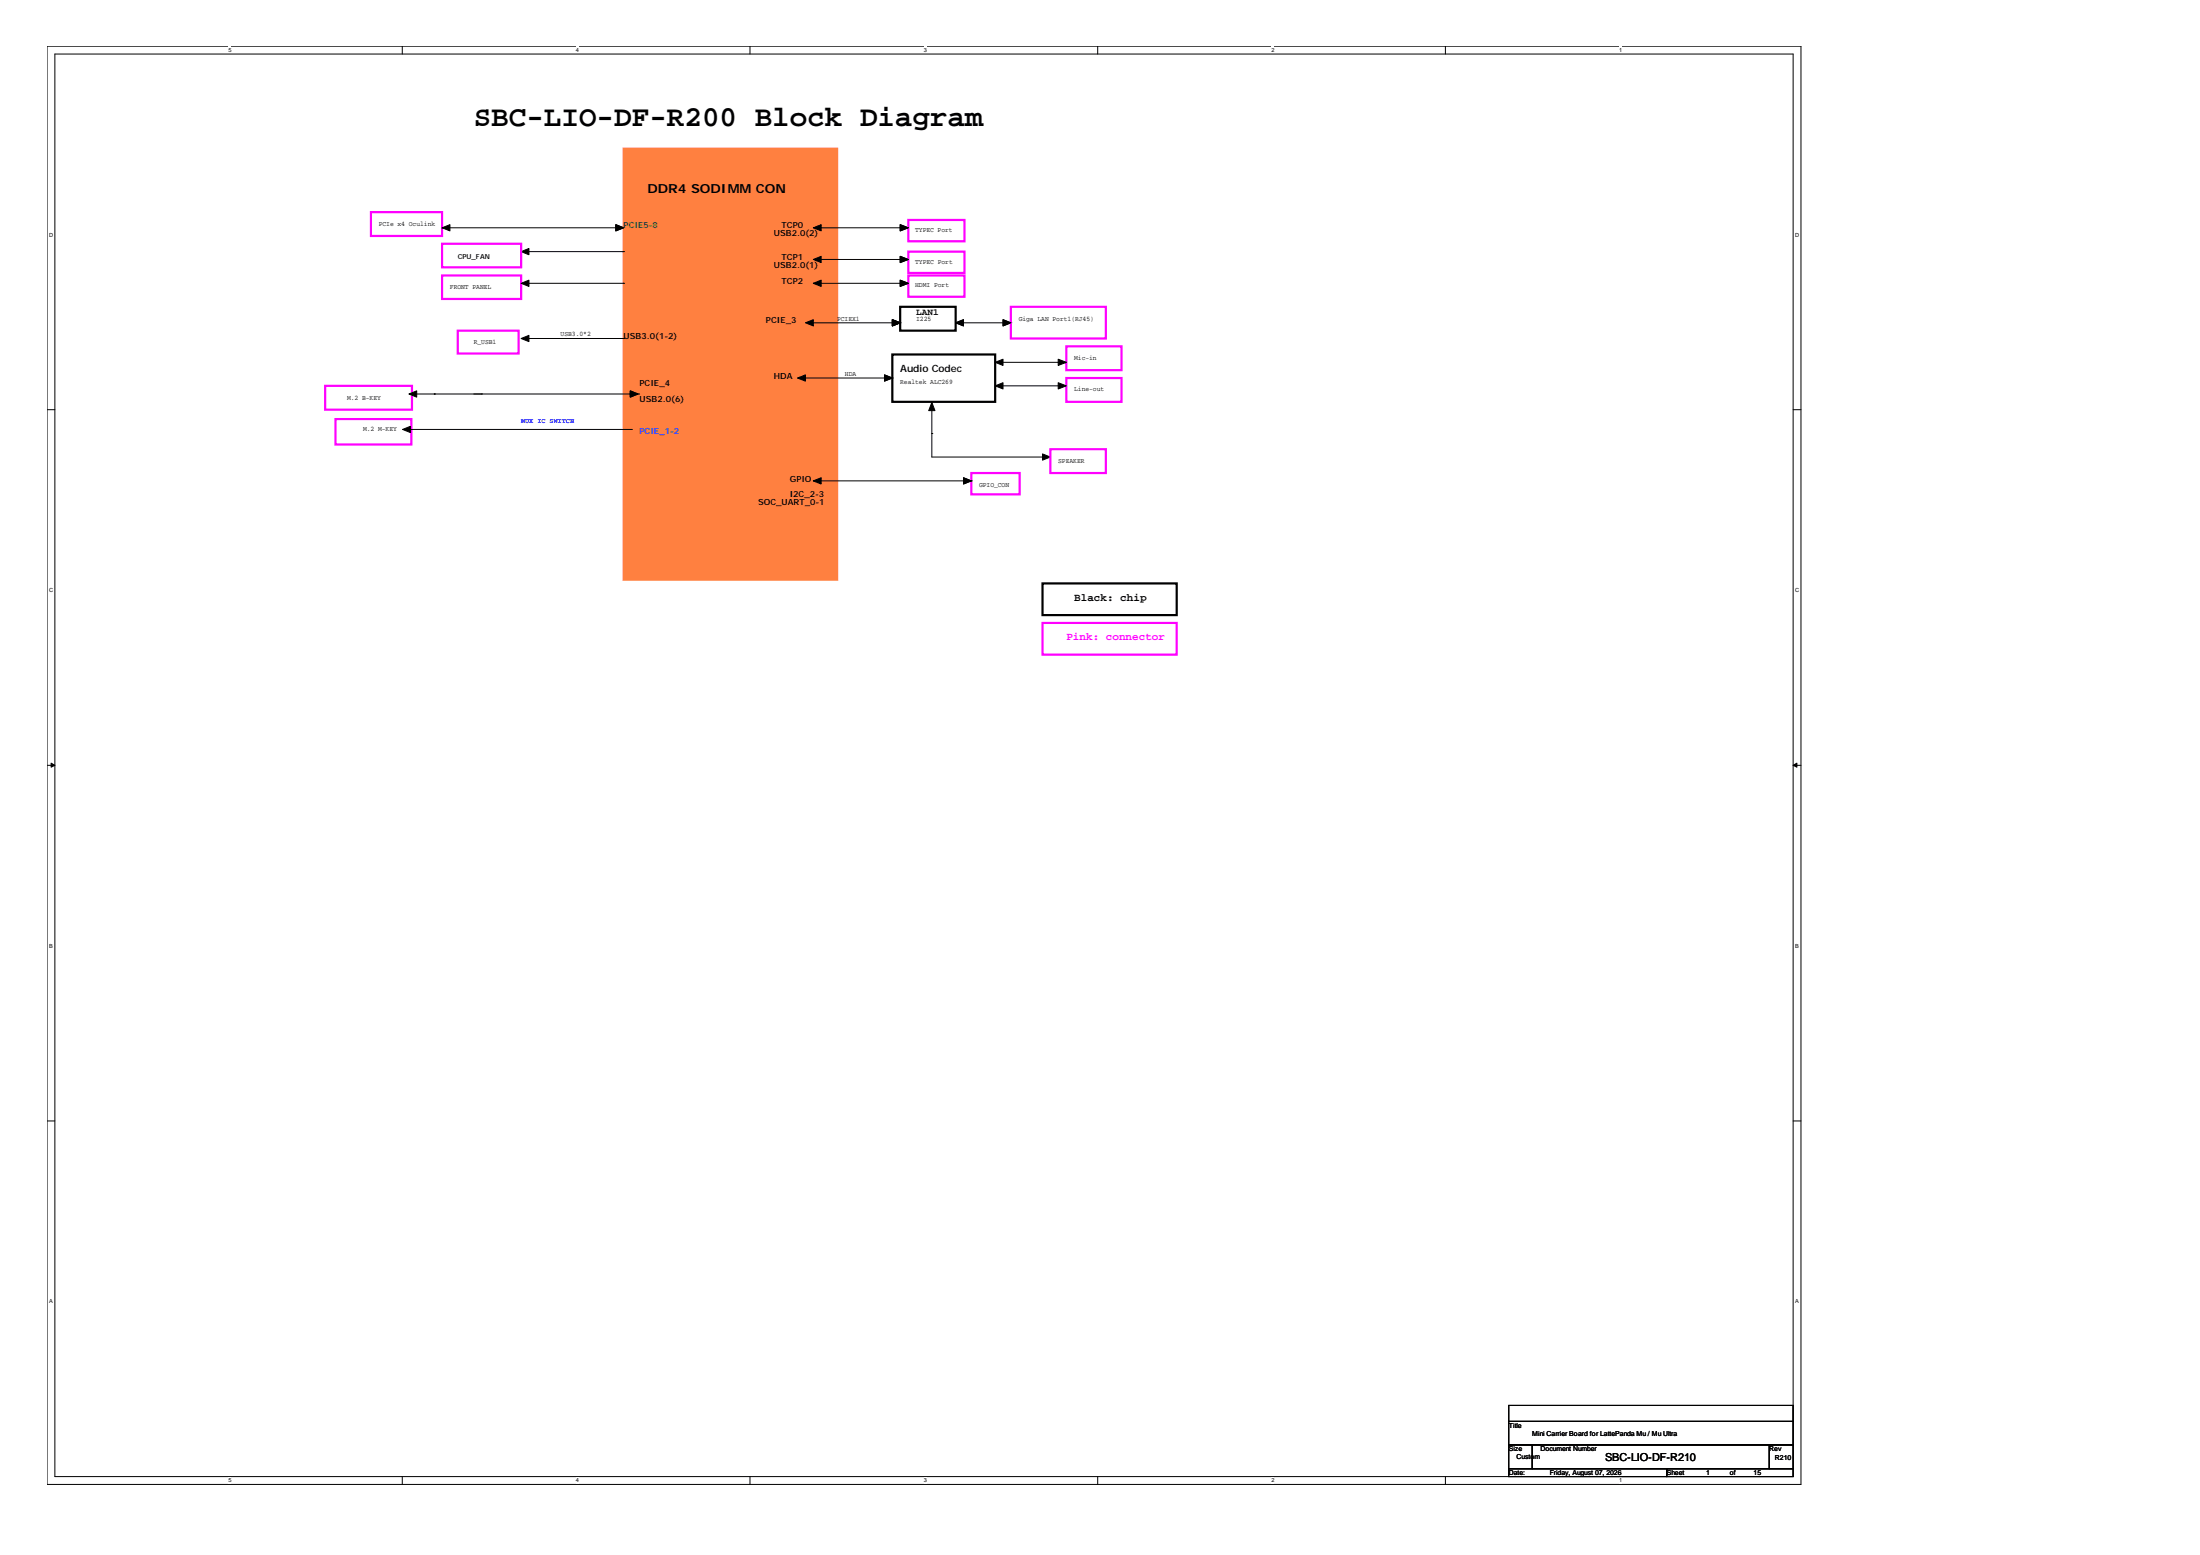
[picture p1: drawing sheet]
<svg xmlns="http://www.w3.org/2000/svg" width="297mm" height="210mm" viewBox="0 0 297 210" stroke-linecap="round" stroke-linejoin="round" font-family="sans-serif">
<path d="M6.3 6.2h236.9v194.2h-236.9zM7.4 7.3h234.7v192h-234.7z" fill="none" stroke="#000" stroke-width=".14"/>
<g fill="#fff">
<path d="M30.9 6.3h.3v.9h-.3z"/>
<path d="M30.9 199.4h.3v.9h-.3z"/>
</g>
<path d="M54.3 6.2v1.1M54.3 199.3v1.1" fill="none" stroke="#000" stroke-width=".14"/>
<g fill="#fff">
<path d="M77.8 6.3h.3v.9h-.3z"/>
<path d="M77.8 199.4h.3v.9h-.3z"/>
</g>
<path d="M101.3 6.2v1.1M101.3 199.3v1.1" fill="none" stroke="#000" stroke-width=".14"/>
<g fill="#fff">
<path d="M124.7 6.3h.4v.9h-.4z"/>
<path d="M124.7 199.4h.4v.9h-.4z"/>
</g>
<path d="M148.2 6.2v1.1M148.2 199.3v1.1" fill="none" stroke="#000" stroke-width=".14"/>
<g fill="#fff">
<path d="M171.7 6.3h.3v.9h-.3z"/>
<path d="M171.7 199.4h.3v.9h-.3z"/>
</g>
<path d="M195.2 6.2v1.1M195.2 199.3v1.1" fill="none" stroke="#000" stroke-width=".14"/>
<g fill="#fff">
<path d="M218.6 6.3h.4v.9h-.4z"/>
<path d="M218.6 199.4h.4v.9h-.4z"/>
<path d="M6.6 31.2h.6v.9h-.6z"/>
<path d="M242.4 31.2h.5v.9h-.5z"/>
<path d="M6.6 79.2h.6v.9h-.6z"/>
<path d="M242.4 79.2h.5v.9h-.5z"/>
</g>
<path d="M6.3 55.3h1.1M242.1 55.3h1.1" fill="none" stroke="#000" stroke-width=".14"/>
<g fill="#fff">
<path d="M6.6 127.2h.5v.9h-.5z"/>
<path d="M242.4 127.2h.5v.9h-.5z"/>
</g>
<path d="M6.3 103.3h1.1M242.1 103.3h1.1" fill="none" stroke="#000" stroke-width=".14"/>
<g fill="#000" stroke="#000" stroke-width=".14">
<path d="M6.9 103l.5 .3-.5 .3z" fill-rule="evenodd"/>
<path d="M242.1 103.3l.5-.3v.6z" fill-rule="evenodd"/>
</g>
<g fill="#fff">
<path d="M6.6 175.2h.5v.9h-.5z"/>
<path d="M242.4 175.2h.5v.9h-.5z"/>
</g>
<g fill="none" stroke="#000" stroke-width=".14">
<path d="M59.7 30.7h.1M59.7 30.7h23.4M71.4 34h12.8M71.4 38.2h12.8M84.2 34h.1M84.2 38.2h.1M109.8 38.2h11.7M109.8 35h11.7M109.8 30.7h11.7M121.5 35h.1M121.5 30.7h.1M121.5 38.2h.1"/>
<path d="M55.3 58h.1M55.3 58h30.1M55.4 53.2h31M58.6 53.2h.1M65 53.2h.1M71.4 45.7h12.8M84.2 45.7h.1M85.3 53.2h.1M107.7 51h12.8M109.8 43.6h11.7M120.5 51h.1M121.5 43.6h.1"/>
<path d="M125.8 54.2h.1M125.8 58.5h.1M125.8 54.2v7.5h15M129 43.6h7.5M134.4 48.9h8.5M134.4 52.1h8.5M136.5 43.6h.1M142.9 48.9h.1M142.9 52.1h.1M109.8 64.9h21.3M131.1 64.9h.1M140.8 61.7h.1"/>
<path d="M6.3 151.3h1.1M242.1 151.3h1.1M203.7 189.7h38.4v2.2h-38.4zM203.7 191.9h38.4v3.1h-38.4zM203.7 195h3.2v3.3h-3.2zM203.7 198.3h21.3v1h-21.3zM206.9 195h32v3.3h-32zM225 198.3h17.1v1h-17.1zM238.9 195h3.2v3.3h-3.2z"/>
</g>
<g fill="#000" stroke="#000" stroke-width=".14">
<path d="M59.7 30.7l1-.4v.9z" fill-rule="evenodd"/>
<path d="M70.4 34l1-.5v.9z" fill-rule="evenodd"/>
<path d="M70.4 38.2l1-.4v.9z" fill-rule="evenodd"/>
<path d="M83.1 30.3l1.1 .4-1.1 .5z" fill-rule="evenodd"/>
<path d="M83.1 30.3l1.1 .4-1.1 .5z" fill-rule="evenodd"/>
<path d="M109.8 35l1.1-.4v.8z" fill-rule="evenodd"/>
<path d="M109.8 30.7l1.1-.4v.9z" fill-rule="evenodd"/>
<path d="M109.8 38.2l1.1-.4v.9z" fill-rule="evenodd"/>
<path d="M121.5 34.6l1.1 .4-1.1 .4z" fill-rule="evenodd"/>
<path d="M121.5 34.6l1.1 .4-1.1 .4z" fill-rule="evenodd"/>
<path d="M121.5 30.3l1.1 .4-1.1 .5z" fill-rule="evenodd"/>
<path d="M121.5 30.3l1.1 .4-1.1 .5z" fill-rule="evenodd"/>
<path d="M121.5 37.8l1.1 .4-1.1 .5z" fill-rule="evenodd"/>
<path d="M121.5 37.8l1.1 .4-1.1 .5z" fill-rule="evenodd"/>
<path d="M54.4 58l1-.5v.9z" fill-rule="evenodd"/>
<path d="M55.2 53.2l1.1-.4v.8z" fill-rule="evenodd"/>
<path d="M70.4 45.7l1-.4v.8z" fill-rule="evenodd"/>
<path d="M85.1 52.8l1 .4-1 .4z" fill-rule="evenodd"/>
<path d="M85.1 52.8l1 .4-1 .4z" fill-rule="evenodd"/>
<path d="M85.3 57.5l1.1 .5-1.1 .4z" fill-rule="evenodd"/>
<path d="M107.7 51l1.1-.4v.8z" fill-rule="evenodd"/>
<path d="M108.8 43.6l1-.4v.8z" fill-rule="evenodd"/>
<path d="M119.4 50.6l1.1 .4-1.1 .4z" fill-rule="evenodd"/>
<path d="M119.4 50.6l1.1 .4-1.1 .4z" fill-rule="evenodd"/>
<path d="M120.5 43.2l1 .4-1 .4z" fill-rule="evenodd"/>
<path d="M120.5 43.2l1 .4-1 .4z" fill-rule="evenodd"/>
<path d="M120.5 43.2l1 .4-1 .4z" fill-rule="evenodd"/>
<path d="M120.5 43.2l1 .4-1 .4z" fill-rule="evenodd"/>
<path d="M125.8 54.3l.4 1.1h-.8z" fill-rule="evenodd"/>
<path d="M129 43.6l1.1-.4v.8z" fill-rule="evenodd"/>
<path d="M129 43.6l1.1-.4v.8z" fill-rule="evenodd"/>
<path d="M134.4 48.9l1-.4v.8z" fill-rule="evenodd"/>
<path d="M134.4 52.1l1-.4v.8z" fill-rule="evenodd"/>
<path d="M135.4 43.2l1.1 .4-1.1 .4z" fill-rule="evenodd"/>
<path d="M135.4 43.2l1.1 .4-1.1 .4z" fill-rule="evenodd"/>
<path d="M142.9 48.5l1.1 .4-1.1 .4z" fill-rule="evenodd"/>
<path d="M142.9 51.7l1.1 .4-1.1 .4z" fill-rule="evenodd"/>
<path d="M109.8 64.9l1.1-.4v.8z" fill-rule="evenodd"/>
<path d="M130.1 64.5l1 .4-1 .4z" fill-rule="evenodd"/>
<path d="M130.1 64.5l1 .4-1 .4z" fill-rule="evenodd"/>
<path d="M140.8 61.3l1 .4-1 .4z" fill-rule="evenodd"/>
</g>
<g fill="none" stroke="#f0f" stroke-width=".3">
<path d="M50.1 28.6h9.6v3.2h-9.6zM59.7 32.9h10.7v3.2h-10.7zM59.7 37.2h10.7v3.2h-10.7zM122.6 34h7.6v2.8h-7.6zM122.6 29.7h7.6v2.9h-7.6zM122.6 37.2h7.6v2.9h-7.6zM43.9 52.1h11.7v3.2h-11.7zM45.3 56.6h10.2v3.4h-10.2zM61.8 44.6h8.2v3.1h-8.2zM136.5 41.4h12.8v4.3h-12.8zM144 51h7.4v3.2h-7.4zM144 46.8h7.4v3.2h-7.4z"/>
<path d="M131.1 63.9h6.6v2.8h-6.6zM141.8 60.6h7.5v3.3h-7.5zM140.8 84.1h18.1v4.3h-18.1z"/>
</g>
<path d="M84.2 20.1h28.8v58.1h-28.8z" fill-rule="evenodd" fill="#ff8040" stroke="#ff8040" stroke-width=".3"/>
<path d="M120.5 47.9h13.9v6.3h-13.9zM121.5 41.4h7.5v3.2h-7.5zM140.8 78.8h18.1v4.2h-18.1z" fill="none" stroke="#000" stroke-width=".3"/>
<text font-size="3.9" x="64" y="17">SBC-LIO-DF-R200 Block Diagram</text>
<text font-size="1.7" x="87.4" y="26">DDR4 SODIMM CON</text>
<g font-size="1.5">
<text x="145" y="81.1">Black: chip</text>
<text x="216.7" y="197.2">SBC-LIO-DF-R210</text>
</g>
<text font-size="1.5" fill="#f0f" x="144" y="86.4">Pink: connector</text>
<text font-size="1.4" x="121.5" y="50.3">Audio Codec</text>
<text font-size="1.3" x="123.7" y="42.5">LAN1</text>
<text font-size="1.1" fill="#008000" x="84.2" y="30.8">PCIE5-8</text>
<g font-size="1.1">
<text x="104.5" y="31.9">USB2.0(2)</text>
<text x="105.5" y="35.1">TCP1</text>
<text x="105.5" y="30.8">TCP0</text>
<text x="104.5" y="36.2">USB2.0(1)</text>
<text x="105.5" y="38.3">TCP2</text>
<text x="84.2" y="45.8">USB3.0(1-2)</text>
<text x="103.4" y="43.7">PCIE_3</text>
<text x="86.4" y="52.2">PCIE_4</text>
<text x="104.5" y="51.1">HDA</text>
<text x="86.4" y="54.3">USB2.0(6)</text>
<text x="106.6" y="65">GPIO</text>
<text x="102.4" y="68.2">SOC_UART_0-1</text>
<text x="106.6" y="67.1">I2C_2-3</text>
</g>
<text font-size="1.1" fill="#00f" x="86.4" y="58.6">PCIE_1-2</text>
<g font-size=".9">
<text x="51.1" y="30.5">PCIe x4 Oculink</text>
<text x="61.8" y="34.9">CPU_FAN</text>
<text x="123.6" y="35.6">TYPEC Port</text>
<text x="123.6" y="31.3">TYPEC Port</text>
<text x="60.7" y="39">FRONT PANEL</text>
<text x="123.6" y="38.8">HDMI Port</text>
<text x="64" y="46.5">R_USB1</text>
<text x="75.7" y="45.4">USB3.0*2</text>
<text x="113" y="43.3">PCIEX1</text>
<text x="123.7" y="43.3">I225</text>
<text x="137.5" y="43.3">Giga LAN Port1(RJ45)</text>
<text x="46.9" y="53.9">M.2 B-KEY</text>
<text x="114.1" y="50.7">HDA</text>
<text x="121.5" y="51.8">Realtek ALC269</text>
<text x="145" y="48.6">Mic-in</text>
<text x="145" y="52.8">Line-out</text>
<text x="49" y="58.2">M.2 M-KEY</text>
<text x="132.2" y="65.7">GPIO_CON</text>
<text x="142.9" y="62.5">SPEAKER</text>
<text x="203.7" y="192.7">Title</text>
<text x="203.7" y="195.9">Size</text>
<text x="204.8" y="196.9">Custom</text>
<text x="206.9" y="193.8">Mini Carrier Board for LattePanda Mu / Mu Ultra</text>
<text x="208" y="195.9">Document Number</text>
<text x="238.9" y="195.9">Rev</text>
<text x="239.6" y="197.1">R210</text>
<text x="203.7" y="199.1">Date:</text>
<text x="209.3" y="199.1">Friday, August 07, 2026</text>
<text x="225" y="199.1">Sheet</text>
<text x="230.4" y="199.1">1</text>
<text x="233.6" y="199.1">of</text>
<text x="236.8" y="199.1">15</text>
</g>
<text font-size=".9" fill="#00f" x="70.4" y="57.1">MUX IC SWITCH</text>
<g font-size=".8">
<text x="30.9" y="7">5</text>
<text x="77.8" y="7">4</text>
<text x="124.7" y="7">3</text>
<text x="171.7" y="7">2</text>
<text x="218.6" y="7">1</text>
<text x="6.6" y="31.9">D</text>
<text x="242.4" y="31.9">D</text>
<text x="6.6" y="79.9">C</text>
<text x="242.4" y="79.9">C</text>
<text x="6.6" y="127.9">B</text>
<text x="242.4" y="127.9">B</text>
<text x="6.6" y="176">A</text>
<text x="242.4" y="176">A</text>
<text x="30.9" y="200.1">5</text>
<text x="77.8" y="200.1">4</text>
<text x="124.7" y="200.1">3</text>
<text x="171.7" y="200.1">2</text>
<text x="218.6" y="200.1">1</text>
</g>
</svg>
